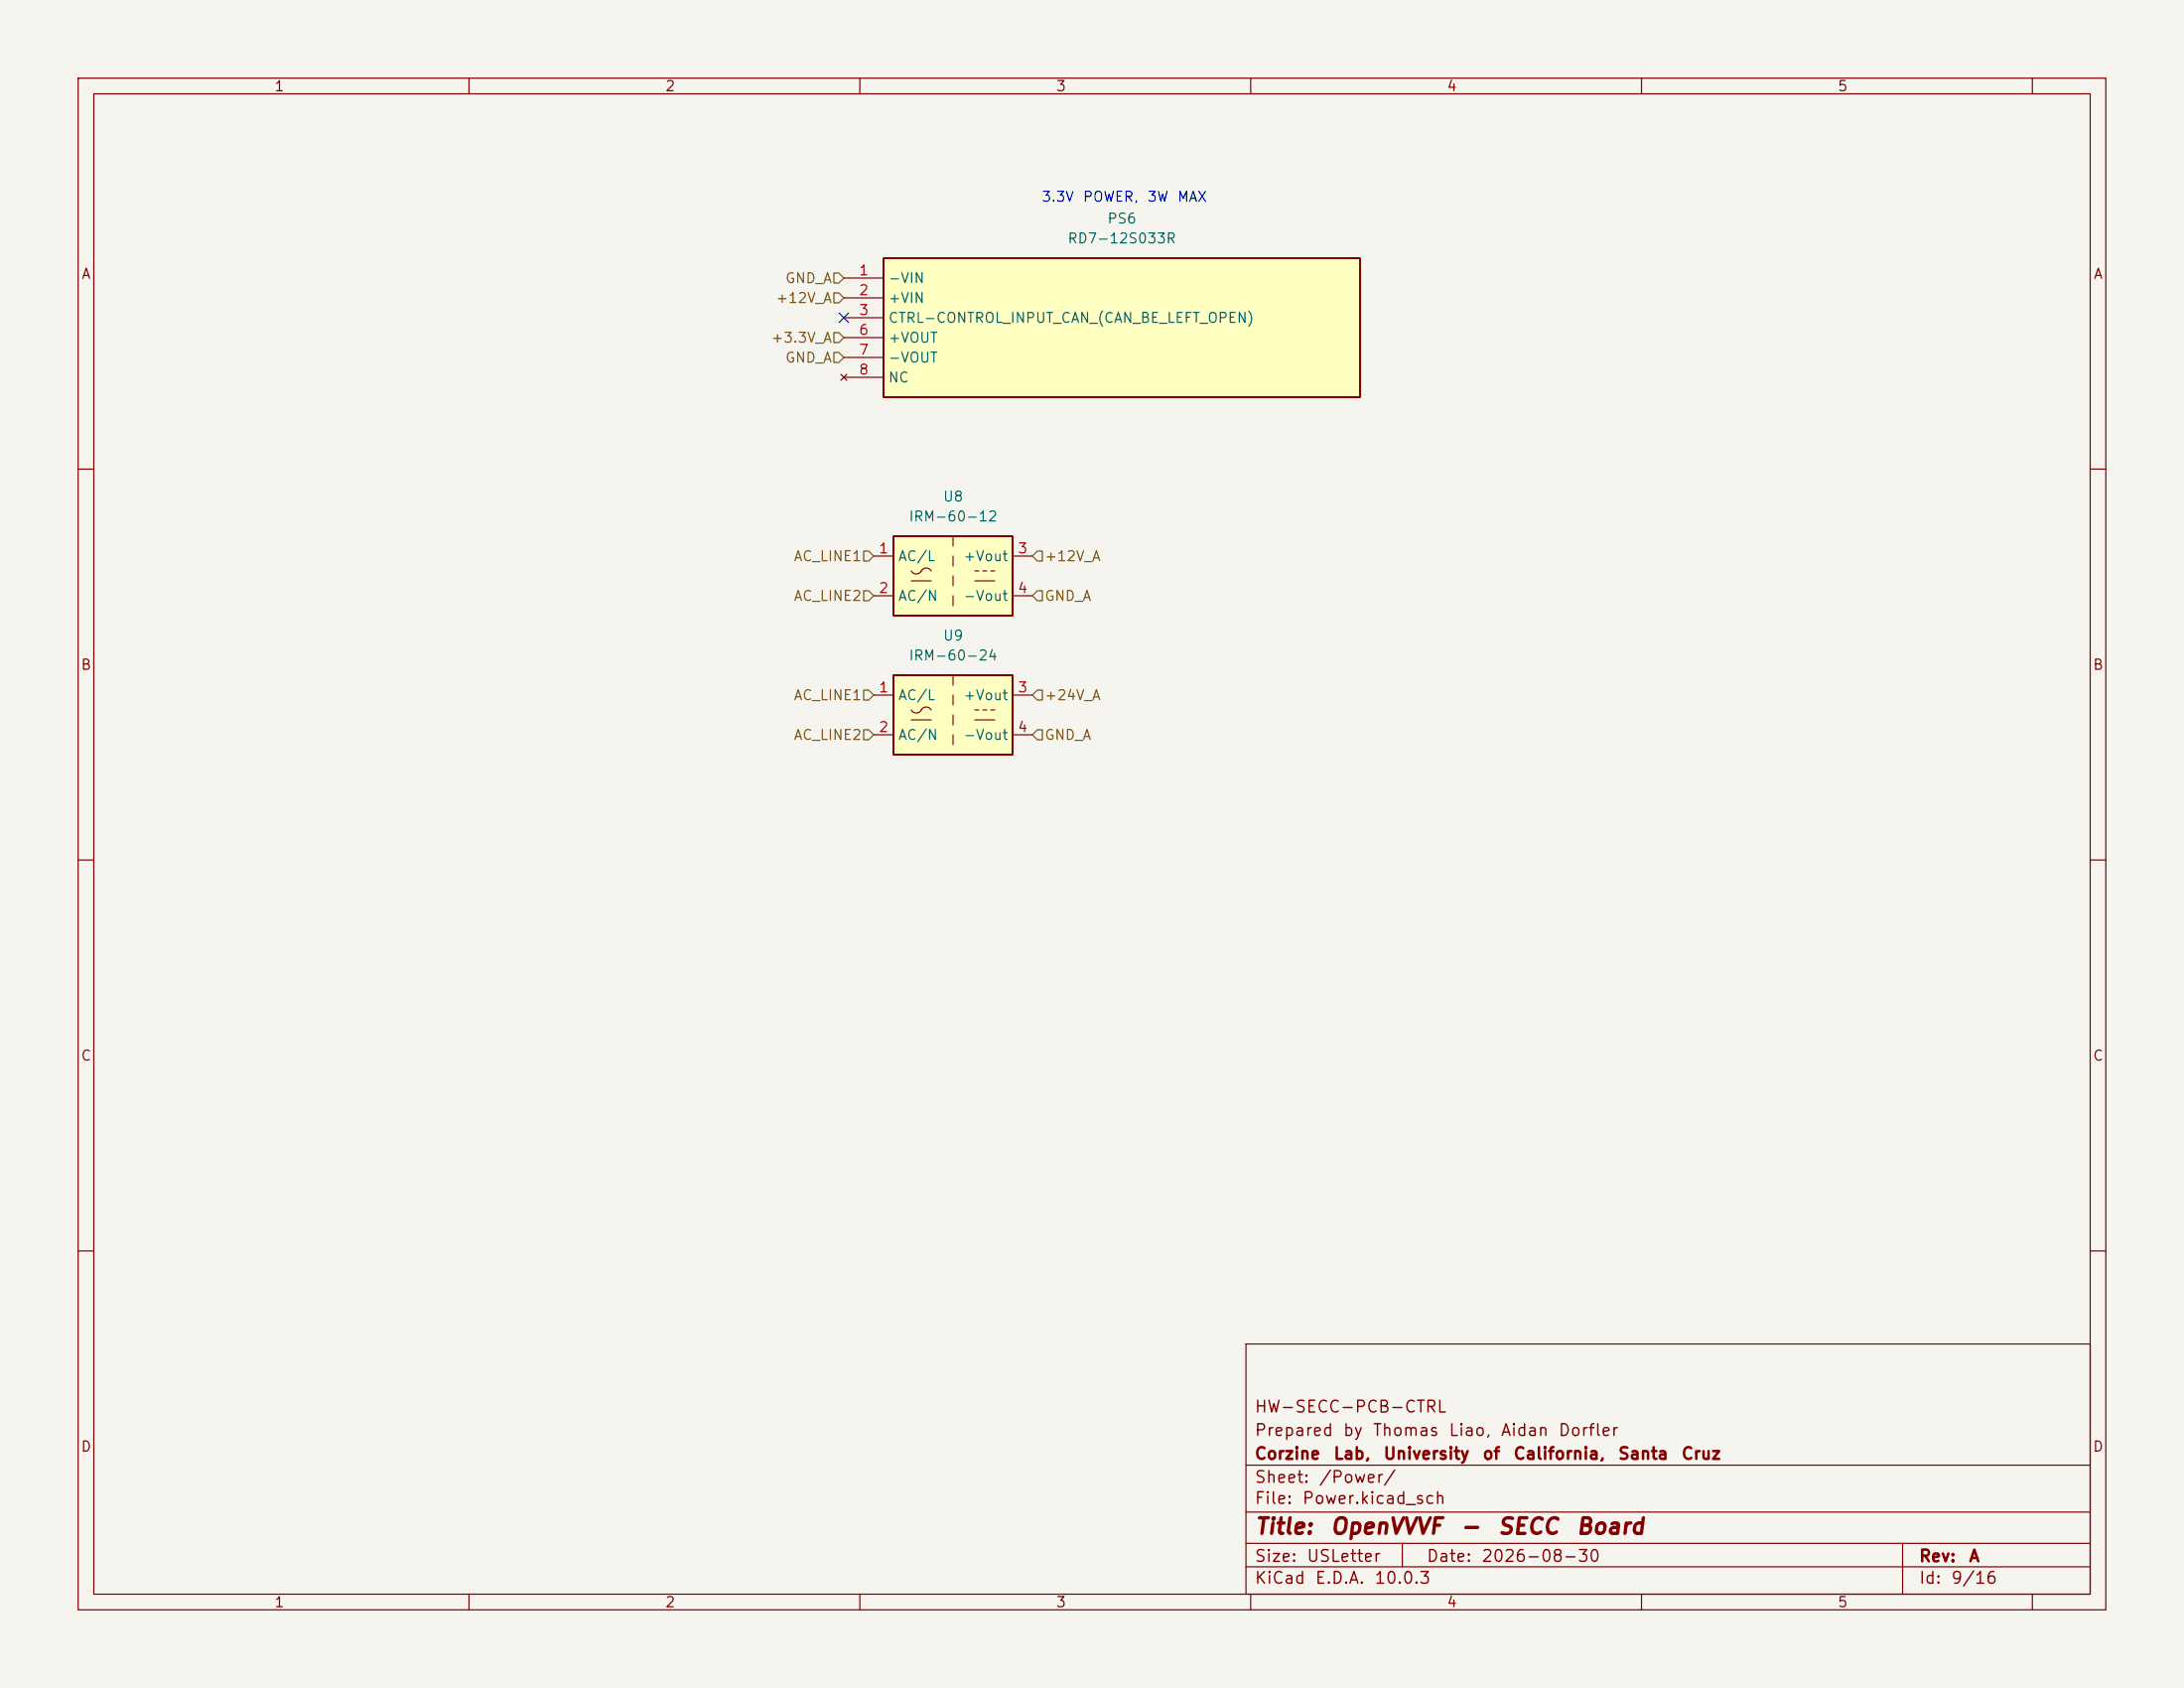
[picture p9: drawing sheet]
<svg xmlns="http://www.w3.org/2000/svg" width="279mm" height="216mm" viewBox="0 0 279 216" stroke-linecap="round" stroke-linejoin="round" font-family="sans-serif">
<path d="M0 0h279.4v215.9h-279.4z" fill="#f5f4ef" stroke="#f5f4ef" stroke-width=".13"/>
<g fill="none" stroke="#840000" stroke-width=".15">
<path d="M10 10h259.4v195.9h-259.4zM12 12h255.4v191.9h-255.4zM60 10v2M110 10v2M160 10v2M210 10v2M260 10v2M10 60h2M267.4 60h2M10 110h2M267.4 110h2M10 160h2"/>
<path d="M159.4 171.9h108v32h-108zM267.4 160h2M159.4 197.4h108M159.4 193.4h108M159.4 187.4h108M179.4 197.4v3M243.4 197.4v6.5M60 203.9v2M110 203.9v2M159.4 200.4h108M160 203.9v2M210 203.9v2"/>
<path d="M260 203.9v2"/>
</g>
<path d="M114.3 68.6h15.2v10.1h-15.2z" fill="#ffffc2"/>
<path d="M114.3 68.6h15.2v10.1h-15.2z" fill="none" stroke="#840000" stroke-width=".25"/>
<g fill="none" stroke="#840000" stroke-width=".15">
<path d="M111.8 71.1h2.5M111.8 76.2h2.5M116.6 73a.77 .77 0 0 0 .7 .4 .77 .77 0 0 0 .7-.5 .73 .73 0 0 1 1.1 .1M116.6 74.3h2.5M121.9 68.6v1.3M121.9 71.1v1.3M121.9 73.7v1.2M121.9 76.2v1.3M124.7 74.3h2.6M124.7 73h.5M125.7 73h.5M126.7 73h.6"/>
<path d="M129.5 71.1h2.6M129.5 76.2h2.6"/>
</g>
<path d="M113 33h61v17.8h-61z" fill="#ffffc2"/>
<path d="M113 33h61v17.8h-61z" fill="none" stroke="#840000" stroke-width=".25"/>
<path d="M107.9 35.6h5.1M107.9 38.1h5.1M107.6 47.9l.7 .7M107.9 40.6h5.1M107.9 43.2h5.1M107.9 45.7h5.1M107.9 48.3h5.1M108.3 47.9l-.7 .7" fill="none" stroke="#840000" stroke-width=".15"/>
<path d="M114.3 86.4h15.2v10.1h-15.2z" fill="#ffffc2"/>
<path d="M114.3 86.4h15.2v10.1h-15.2z" fill="none" stroke="#840000" stroke-width=".25"/>
<g fill="none" stroke="#840000" stroke-width=".15">
<path d="M111.8 88.9h2.5M111.8 94h2.5M116.6 90.8a.77 .77 0 0 0 .7 .4 .77 .77 0 0 0 .7-.6 .73 .73 0 0 1 1.1 .2M116.6 92.1h2.5M121.9 86.4v1.2M121.9 88.9v1.3M121.9 91.4v1.3M121.9 94v1.3M124.7 92.1h2.6M124.7 90.8h.5M125.7 90.8h.5M126.7 90.8h.6"/>
<path d="M129.5 88.9h2.6M129.5 94h2.6"/>
</g>
<path d="M106.7 34.9h.6l.6 .7-.6 .6h-.6zM106.7 37.5h.6l.6 .6-.6 .6h-.6zM106.7 42.5h.6l.6 .7-.6 .6h-.6zM106.7 45.1h.6l.6 .6-.6 .7h-.6zM110.5 70.5h.6l.7 .6-.7 .7h-.6zM110.5 75.6h.6l.7 .6-.7 .6h-.6zM132.7 75.6h.6v1.2h-.6l-.6-.6zM132.7 70.5h.6v1.3h-.6l-.6-.7zM110.5 93.3h.6l.7 .7-.7 .6h-.6zM110.5 88.3h.6l.7 .6-.7 .6h-.6zM132.7 88.3h.6v1.2h-.6l-.6-.6zM132.7 93.3h.6v1.3h-.6l-.6-.6z" fill="none" stroke="#725600" stroke-width=".15"/>
<path d="M107.3 40l1.3 1.2M108.6 40l-1.3 1.2" fill="none" stroke="#000084" stroke-width=".15"/>
<g font-size="2" fill="#840000">
<text x="160.4" y="196.7">Title:</text>
<text x="170.1" y="196.7">OpenVVVF</text>
<text x="186.7" y="196.7">-</text>
<text x="191.5" y="196.7">SECC</text>
<text x="201.5" y="196.7">Board</text>
</g>
<g font-size="1.5" fill="#840000">
<text x="160.4" y="184">Prepared</text>
<text x="160.4" y="181">HW-SECC-PCB-CTRL</text>
<text x="171.7" y="184">by</text>
<text x="175.5" y="184">Thomas</text>
<text x="185.2" y="184">Liao,</text>
<text x="191.9" y="184">Aidan</text>
<text x="199.3" y="184">Dorfler</text>
<text x="160.4" y="190">Sheet:</text>
<text x="160.4" y="187">Corzine</text>
<text x="168.6" y="190">/Power/</text>
<text x="170.5" y="187">Lab,</text>
<text x="176.9" y="187">University</text>
<text x="189.6" y="187">of</text>
<text x="193.5" y="187">California,</text>
<text x="206.9" y="187">Santa</text>
<text x="215" y="187">Cruz</text>
<text x="160.4" y="192.7">File:</text>
<text x="166.5" y="192.7">Power.kicad_sch</text>
<text x="160.4" y="202.9">KiCad</text>
<text x="160.4" y="200.1">Size:</text>
<text x="167.1" y="200.1">USLetter</text>
<text x="168.1" y="202.9">E.D.A.</text>
<text x="175.7" y="202.9">10.0.3</text>
<text x="182.4" y="200.1">Date:</text>
<text x="189.4" y="200.1">2026-08-30</text>
<text x="245.4" y="200.1">Rev:</text>
<text x="245.4" y="202.9">Id:</text>
<text x="249.5" y="202.9">9/16</text>
<text x="251.8" y="200.1">A</text>
</g>
<g font-size="1.3" fill="#840000">
<text x="35" y="12">1</text>
<text x="85" y="12">2</text>
<text x="135" y="12">3</text>
<text x="185" y="12">4</text>
<text x="235" y="12">5</text>
<text x="10.3" y="36">A</text>
<text x="267.7" y="36">A</text>
<text x="10.3" y="86">B</text>
<text x="267.7" y="86">B</text>
<text x="10.3" y="136">C</text>
<text x="267.7" y="136">C</text>
<text x="10.3" y="186">D</text>
<text x="267.7" y="186">D</text>
<text x="35" y="205.9">1</text>
<text x="85" y="205.9">2</text>
<text x="135" y="205.9">3</text>
<text x="185" y="205.9">4</text>
<text x="235" y="205.9">5</text>
</g>
<g font-size="1.3" fill="#0000c2">
<text x="133.2" y="26.1">3.3V</text>
<text x="138.4" y="26.1">POWER,</text>
<text x="146.7" y="26.1">3W</text>
<text x="150.5" y="26.1">MAX</text>
</g>
<g font-size="1.3" fill="#006464">
<text x="141.6" y="28.9">PS6</text>
<text x="136.5" y="31.5">RD7-12S033R</text>
<text x="113.5" y="36.5">-VIN</text>
<text x="113.5" y="39.1">+VIN</text>
<text x="113.5" y="41.6">CTRL-CONTROL_INPUT_CAN_(CAN_BE_LEFT_OPEN)</text>
<text x="113.5" y="44.2">+VOUT</text>
<text x="113.5" y="46.7">-VOUT</text>
<text x="113.5" y="49.2">NC</text>
<text x="120.5" y="64.5">U8</text>
<text x="116.2" y="67">IRM-60-12</text>
<text x="114.8" y="72.1">AC/L</text>
<text x="114.8" y="77.2">AC/N</text>
<text x="123.1" y="72.1">+Vout</text>
<text x="123.1" y="77.2">-Vout</text>
<text x="120.5" y="82.3">U9</text>
<text x="114.8" y="89.9">AC/L</text>
<text x="116.2" y="84.8">IRM-60-24</text>
<text x="123.1" y="89.9">+Vout</text>
<text x="114.8" y="95">AC/N</text>
<text x="123.1" y="95">-Vout</text>
</g>
<g font-size="1.3" fill="#a90000">
<text x="109.8" y="35.5">1</text>
<text x="109.8" y="38.1">2</text>
<text x="109.8" y="40.6">3</text>
<text x="109.8" y="43.2">6</text>
<text x="109.8" y="45.7">7</text>
<text x="109.8" y="48.2">8</text>
<text x="112.3" y="71.1">1</text>
<text x="130.1" y="71.1">3</text>
<text x="112.3" y="76.2">2</text>
<text x="130.1" y="76.2">4</text>
<text x="112.3" y="88.9">1</text>
<text x="130.1" y="88.9">3</text>
<text x="112.3" y="94">2</text>
<text x="130.1" y="94">4</text>
</g>
<g font-size="1.3" fill="#725600">
<text x="99.2" y="39.1">+12V_A</text>
<text x="100.4" y="36.5">GND_A</text>
<text x="98.5" y="44.2">+3.3V_A</text>
<text x="100.4" y="46.7">GND_A</text>
<text x="101.4" y="72.1">AC_LINE1</text>
<text x="101.4" y="77.2">AC_LINE2</text>
<text x="133.5" y="77.2">GND_A</text>
<text x="133.5" y="72.1">+12V_A</text>
<text x="101.4" y="89.9">AC_LINE1</text>
<text x="133.5" y="89.9">+24V_A</text>
<text x="101.4" y="95">AC_LINE2</text>
<text x="133.5" y="95">GND_A</text>
</g>
</svg>
